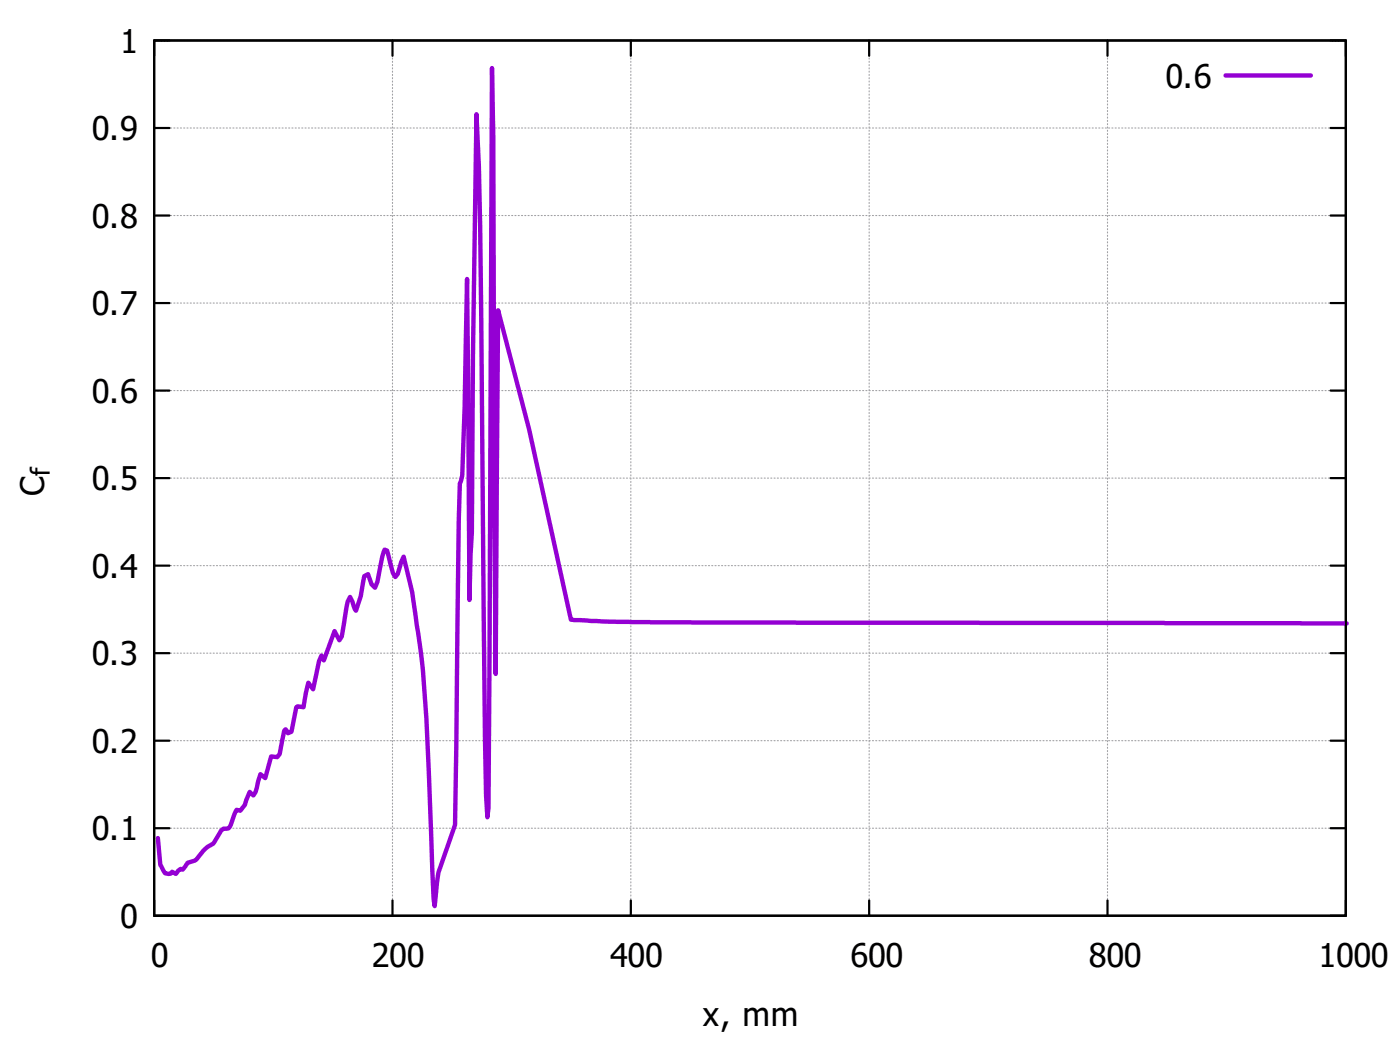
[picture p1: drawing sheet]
<svg xmlns="http://www.w3.org/2000/svg" width="226mm" height="168mm" viewBox="0 0 226 168" stroke-linecap="round" stroke-linejoin="round" font-family="sans-serif">
<g fill="none" stroke="#a0a0a4" stroke-width=".18" stroke-dasharray=".2 .4">
<path d="M24.9 6.5h192.1M24.9 34.7h192.1M24.9 20.6h192.1M24.9 48.8h192.1M24.9 77h192.1M24.9 62.9h192.1M24.9 91.2h192.1M24.9 119.4h192.1M24.9 105.3h192.1M24.9 133.5h192.1M24.9 147.6h192.1M24.9 147.6v-141.1"/>
<path d="M63.3 147.6v-141.1M101.7 147.6v-141.1M140.2 147.6v-141.1M178.6 147.6v-141.1M217 147.6v-141.1"/>
</g>
<g fill="none" stroke="#000" stroke-width=".35">
<path d="M24.9 6.5h192.1v141.1h-192.1zM27.3 6.5h-2.4v2.5M63.3 6.5v2.5M101.7 6.5v2.5M140.2 6.5v2.5M178.6 6.5v2.5M214.6 6.5h2.4v2.5M24.9 34.7h2.4M24.9 20.6h2.4M214.6 34.7h2.4M214.6 20.6h2.4M24.9 48.8h2.4"/>
<path d="M214.6 48.8h2.4M24.9 77h2.4M24.9 62.9h2.4M214.6 77h2.4M214.6 62.9h2.4M24.9 91.2h2.4M214.6 91.2h2.4M24.9 119.4h2.4M24.9 105.3h2.4M214.6 119.4h2.4M214.6 105.3h2.4M24.9 133.5h2.4"/>
<path d="M214.6 133.5h2.4M24.9 145.1v2.5h2.4M63.3 145.1v2.5M101.7 145.1v2.5M140.2 145.1v2.5M178.6 145.1v2.5M217 145.1v2.5h-2.4"/>
</g>
<path d="M197.6 12.2h13.8M217.2 100.5l-105.5-.2-12.1-.1-7.5-.3-6.8-30.7-5-19.2-.4 58.6-.2-25.2-.1-61.3-.3-11.1-.3 93.5-.2 25.7-.2 1.5-.2-3.4-.2-9.3-.8-82.4-.2-9.8-.4-8.4-.5 38.8-.2 28.6-.2 3.6-.2 7.3-.4-51.7a978.6 978.6 0 0 1-.8 31.6l-.3 1.3-.2 6.1-.6 48.9-2.7 7.7-.6 5.4-.2-1.1-.2-4.8-.9-24.3a123.6 123.6 0 0 0-1.4-13.9l-.4-2.6a67.3 67.3 0 0 0-1.9-9.6l-.4 .9-.6 1.9-.3 .5-.4-.6-1-3.7-.4-.1-.4 1.1-.7 4.1-.4 .9-.6-.5-.6-1.7-.6 .3-.5 3.3-.8 2.3-.9-2.2-.4 .8-.2 1-.8 4.6-.4 .6-.7-1.5-1.8 4.7-.4-.8-.4 1-.9 4.5-.8-1.1-.8 4-.9-.2-.2 .2-.8 3.9-.6 .3-.3-.7-.3 .2-.7 3.8-.4 .5-1-.1-.9 3.5-.8-.6-.8 2.8-.3 .6-.6-.6-.8 2.1-.7 .9-.6-.1-1 2.5-.4 .5h-.2a1.02 1.02 0 0 0-1.1 .7l-1.2 1.8a5.5 5.5 0 0 0-2.5 2.3l-.4 .4-1.1 .3-.8 1.1-.4-.1-.4 .3-.3 .5-.6-.3-.2 .3h-.4l-.6-.1-.8-1.3-.3-4.3" fill="none" stroke="#9400d3" stroke-width=".71"/>
<g font-size="5.3">
<text x="19.4" y="8.5">1</text>
<text x="188" y="14.1">0.6</text>
<text x="14.8" y="22.6">0.9</text>
<text x="14.8" y="36.7">0.8</text>
<text x="14.8" y="50.8">0.7</text>
<text x="14.8" y="64.9">0.6</text>
<text x="7.1" y="79.9" transform="rotate(-90 7.1 79.9)">C</text>
<text x="14.8" y="79">0.5</text>
<text x="14.8" y="93.1">0.4</text>
<text x="14.8" y="107.2">0.3</text>
<text x="14.8" y="121.3">0.2</text>
<text x="14.8" y="135.4">0.1</text>
<text x="19.4" y="149.5">0</text>
<text x="24.3" y="155.9">0</text>
<text x="59.9" y="155.9">200</text>
<text x="98.4" y="155.9">400</text>
<text x="137.2" y="155.9">600</text>
<text x="175.6" y="155.9">800</text>
<text x="212.6" y="155.9">1000</text>
<text x="113.4" y="165.4">x, mm</text>
</g>
<text font-size="4.2" x="8.1" y="76.7" transform="rotate(-90 8.1 76.7)">f</text>
</svg>
